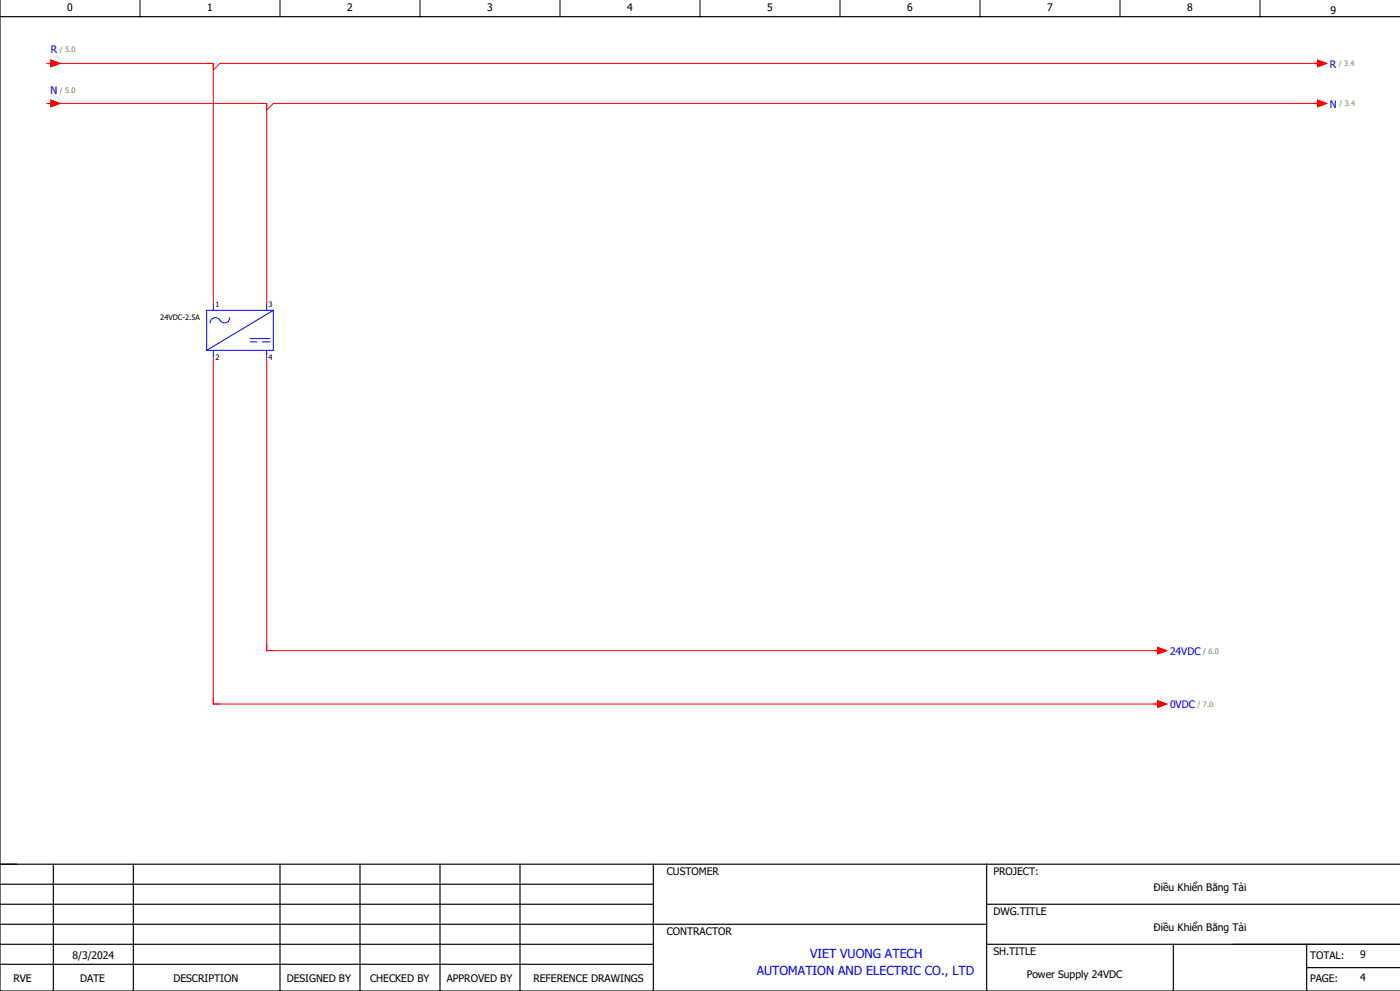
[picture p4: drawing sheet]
<svg xmlns="http://www.w3.org/2000/svg" width="420mm" height="297mm" viewBox="0 0 420 297" stroke-linecap="round" stroke-linejoin="round" font-family="sans-serif">
<path d="M42 0v5M84 0v5M126 0v5M168 0v5M210 0v5M252 0v5M294 0v5M336 0v5M378 0v5M370 283h50" fill="none" stroke="#000" stroke-width=".3"/>
<g fill="none" stroke="#000" stroke-width=".35">
<path d="M0 0v297h420M0 5h420M0 259h420M16 259v38M40 259v38M84 259v38M108 259v38M132 259v38M156 259v38M196 259v38M296 259v38M0 271h196"/>
<path d="M0 277h296M0 265h196M296 271h124M0 283h196M0 289h196M296 283h124M352 283v14M392 290h28M392 283v14"/>
</g>
<g fill="none" stroke="#f00" stroke-width=".3">
<path d="M14 19h1.2M15.2 18l2.8 1-2.8 1zM16 19h48v72M395.2 18l2.8 1-2.8 1zM396 19h-330l-2 2M14 31h1.2M15.2 30l2.8 1-2.8 1zM16 31h64v60M395.2 30l2.8 1-2.8 1zM396 31h-314l-2 2M64 107v104h284M80 107v88h268"/>
<path d="M347.3 194l2.7 1-2.7 1zM347.3 210l2.7 1-2.7 1z"/>
</g>
<path d="M64 91v2M68.9 95.2a1.62 1.62 0 0 1-1.4 1.6 1.62 1.62 0 0 1-1.8-1.1 1.6 1.6 0 0 0-1.7-.4 1.6 1.6 0 0 0-1 1.5M80 91v2M82 93v12h-20M82 93h-20v12M82 93l-20 12M64 105v2M75 101.5h6M75 102.5h2.2M78.8 102.5h2.2M80 105v2" fill="none" stroke="#00f" stroke-width=".3"/>
<g fill="#f00" stroke="#f00" stroke-width=".3">
<path d="M15.2 18l2.8 1-2.8 1z"/>
<path d="M395.2 18l2.8 1-2.8 1z"/>
<path d="M15.2 30l2.8 1-2.8 1z"/>
<path d="M395.2 30l2.8 1-2.8 1z"/>
<path d="M347.3 194l2.7 1-2.7 1z"/>
<path d="M347.3 210l2.7 1-2.7 1z"/>
</g>
<g font-size="3.7" fill="#00f">
<text x="243" y="287.2">VIET VUONG ATECH</text>
<text x="227" y="292.2">AUTOMATION AND ELECTRIC CO., LTD</text>
</g>
<g font-size="3.1">
<text x="20.2" y="3.4">0</text>
<text x="62.2" y="3.4">1</text>
<text x="104.2" y="3.4">2</text>
<text x="146.2" y="3.4">3</text>
<text x="188.2" y="3.4">4</text>
<text x="230.2" y="3.4">5</text>
<text x="272.2" y="3.4">6</text>
<text x="314.2" y="3.4">7</text>
<text x="356.2" y="3.4">8</text>
<text x="399.2" y="4.1">9</text>
<text x="200" y="262.4">CUSTOMER</text>
<text x="298" y="262.4">PROJECT:</text>
<text x="346.1" y="267">Điều Khiển Băng Tải</text>
<text x="298" y="274.4">DWG.TITLE</text>
<text x="200" y="280.4">CONTRACTOR</text>
<text x="346.1" y="279">Điều Khiển Băng Tải</text>
<text x="21.7" y="287.5">8/3/2024</text>
<text x="298" y="286.4">SH.TITLE</text>
<text x="393" y="287.4">TOTAL:</text>
<text x="408" y="287.3">9</text>
<text x="308" y="293">Power Supply 24VDC</text>
<text x="4" y="294.4">RVE</text>
<text x="24" y="294.4">DATE</text>
<text x="52" y="294.4">DESCRIPTION</text>
<text x="86" y="294.4">DESIGNED BY</text>
<text x="111" y="294.4">CHECKED BY</text>
<text x="134" y="294.4">APPROVED BY</text>
<text x="160" y="294.4">REFERENCE DRAWINGS</text>
<text x="393" y="294.4">PAGE:</text>
<text x="408" y="294">4</text>
</g>
<g font-size="3.1" fill="#00f">
<text x="15.2" y="15.9">R</text>
<text x="399" y="20.2">R</text>
<text x="15.2" y="28.2">N</text>
<text x="399" y="32.2">N</text>
<text x="351" y="196.2">24VDC</text>
<text x="351" y="212.2">0VDC</text>
</g>
<g font-size="2.2" fill="#7ca552">
<text x="17.9" y="15.5">/ 5.0</text>
<text x="401.7" y="19.9">/ 3.4</text>
<text x="18" y="27.9">/ 5.0</text>
<text x="401.8" y="31.9">/ 3.4</text>
<text x="361" y="195.9">/ 6.0</text>
<text x="359.3" y="211.9">/ 7.0</text>
</g>
<g font-size="2.2">
<text x="48.1" y="95.9">24VDC-2.5A</text>
<text x="64.6" y="91.9">1</text>
<text x="80.6" y="91.9">3</text>
<text x="64.6" y="107.8">2</text>
<text x="80.6" y="107.8">4</text>
</g>
</svg>
